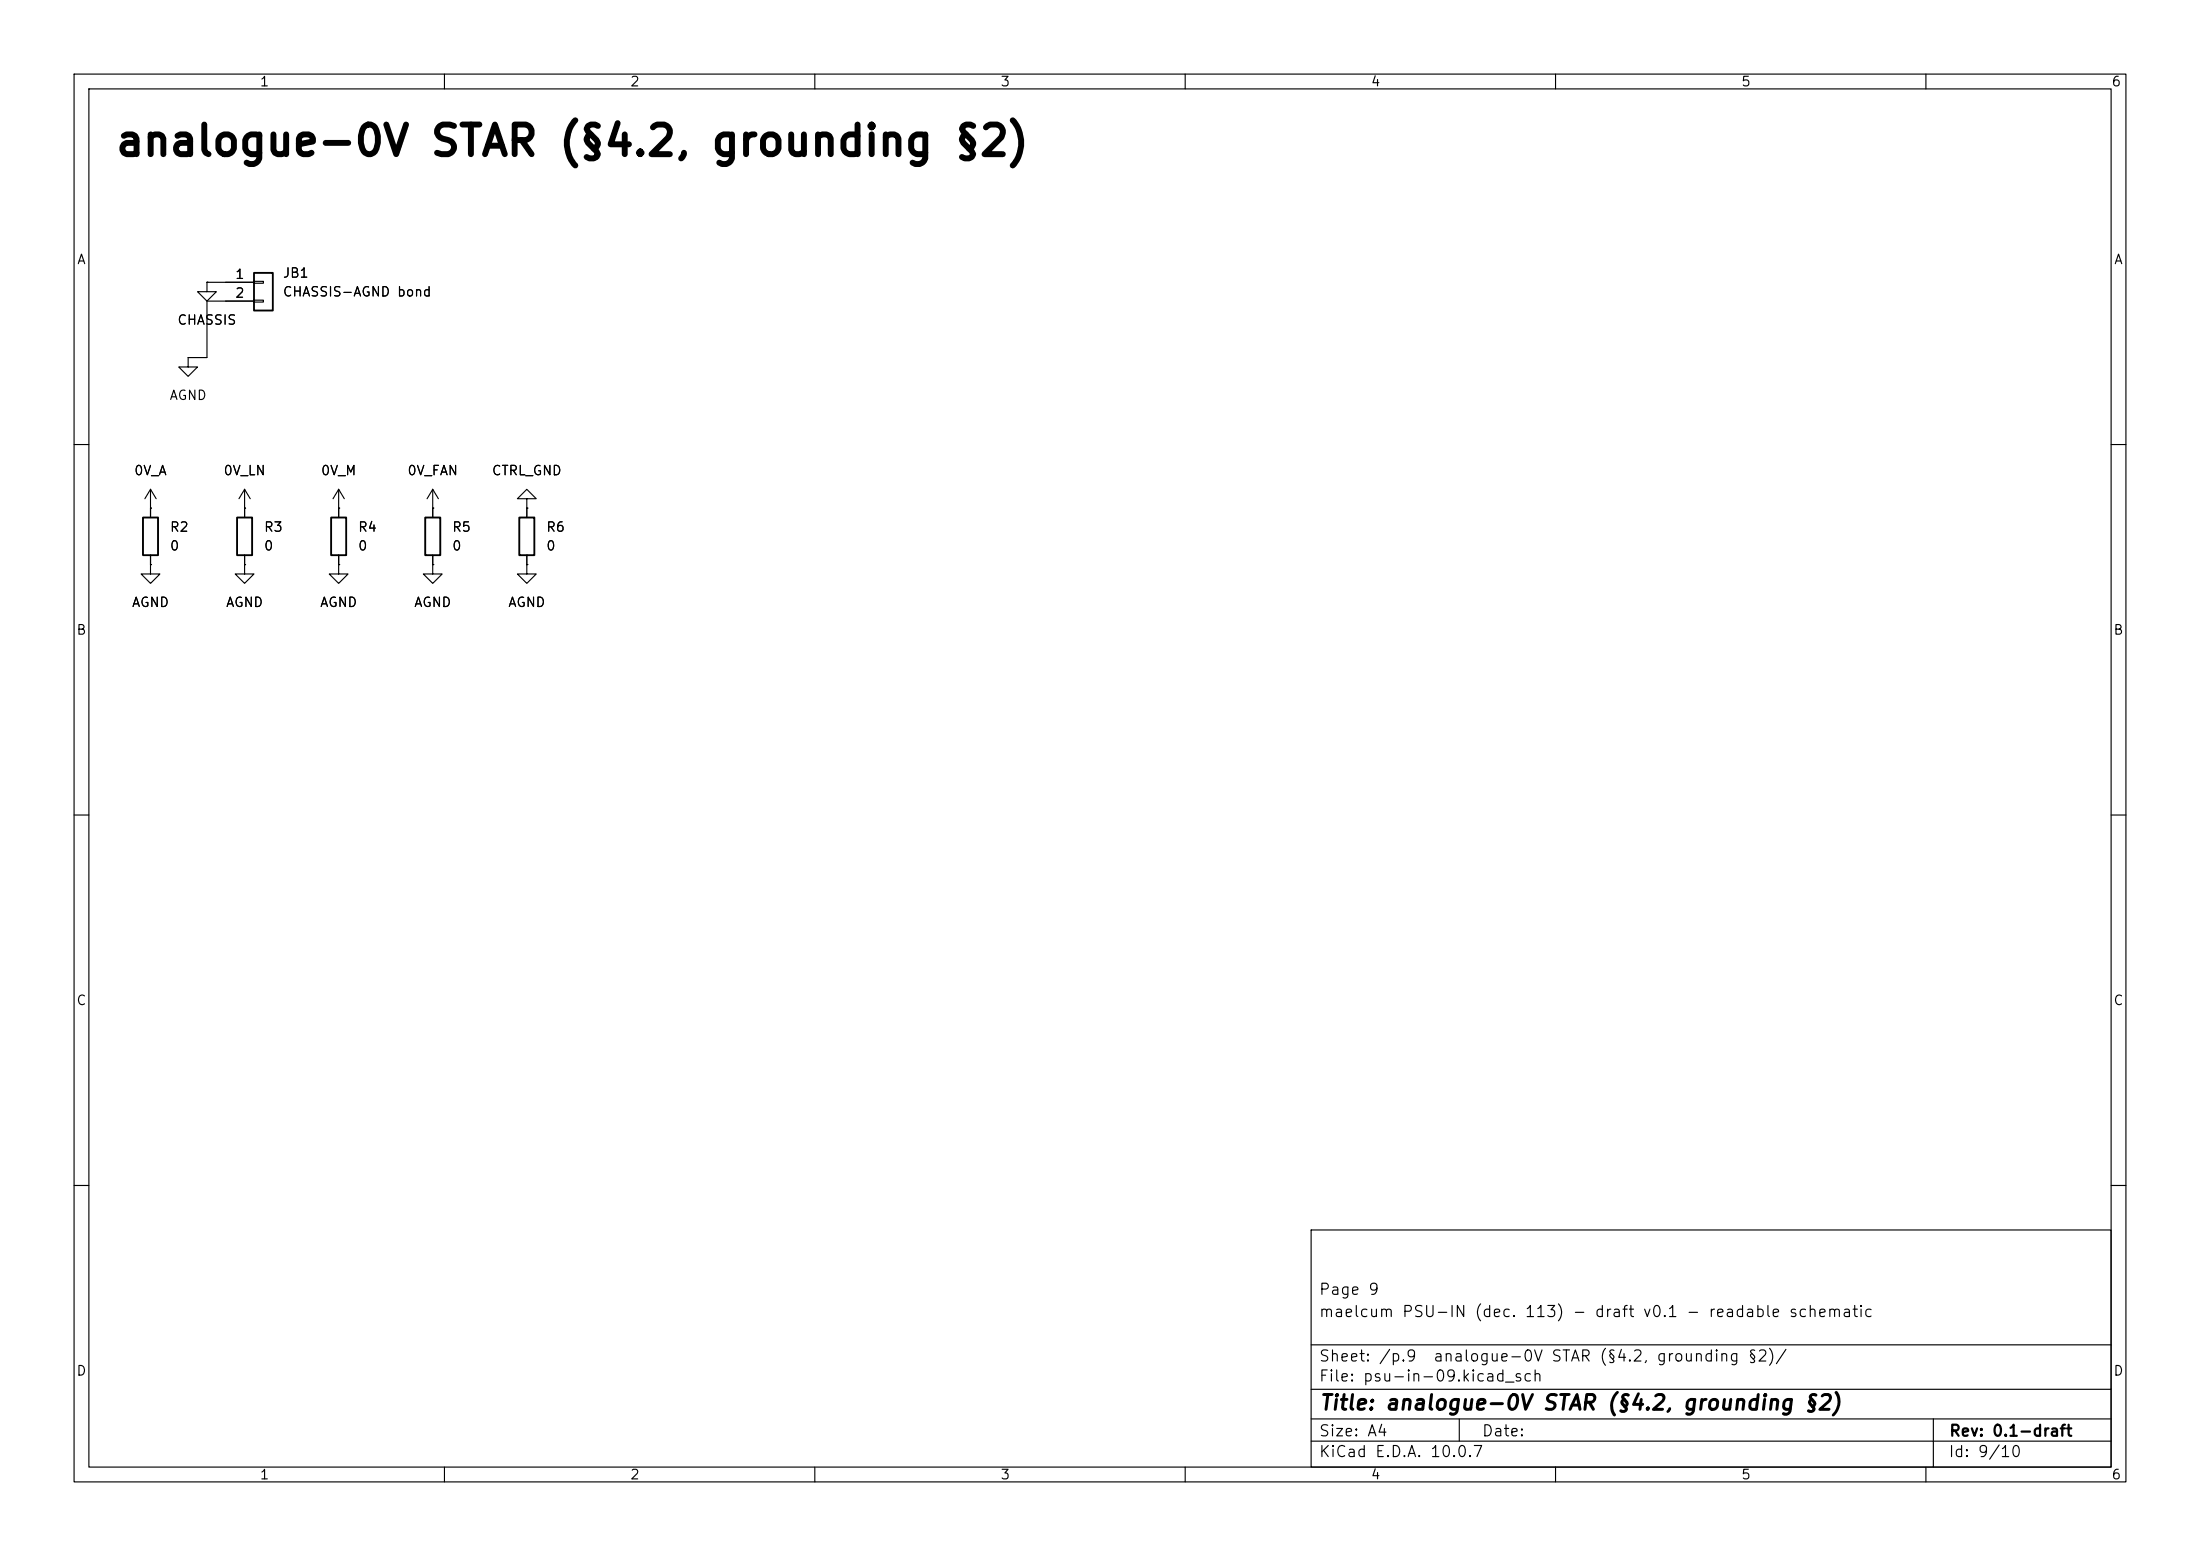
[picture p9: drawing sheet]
(kicad_sch
 (version 20260101)
 (generator "eeschema")
 (generator_version "10.0")
 (paper "A4")
 (title_block
  (title "analogue-0V STAR (§4.2, grounding §2)")
  (rev "0.1-draft")
  (comment 1 "maelcum PSU-IN (dec. 113) - draft v0.1 - readable schematic")
  (comment 2 "Page 9"))
 (lib_symbols
  (symbol
   "Connector_Generic:Conn_01x02"
   (pin_names
    (offset 1.016) (hide yes)) (exclude_from_sim no) (in_bom yes) (on_board yes)
   (in_pos_files yes)
   (duplicate_pin_numbers_are_jumpers no)
   (property
    "Reference"
    "J" (at 0 2.54 0) (show_name no) (do_not_autoplace no) (effects (font (size 1.27 1.27))))
   (property
    "Value"
    "Conn_01x02" (at 0 -5.08 0) (show_name no) (do_not_autoplace no) (effects (font (size 1.27 1.27))))
   (property
    "Footprint"
    "" (at 0 0 0) (show_name no) (do_not_autoplace no) (hide yes) (effects (font (size 1.27 1.27))))
   (property
    "Datasheet"
    "" (at 0 0 0) (show_name no) (do_not_autoplace no) (hide yes) (effects (font (size 1.27 1.27))))
   (property
    "Description"
    "Generic connector, single row, 01x02, script generated (kicad-library-utils/schlib/autogen/connector/)" (at 0 0 0) (show_name no) (do_not_autoplace no) (hide yes) (effects (font (size 1.27 1.27))))
   (property
    "ki_keywords"
    "connector" (at 0 0 0) (show_name no) (do_not_autoplace no) (hide yes) (effects (font (size 1.27 1.27))))
   (property
    "ki_fp_filters"
    "Connector*:*_1x??_*" (at 0 0 0) (show_name no) (do_not_autoplace no) (hide yes) (effects (font (size 1.27 1.27))))
   (symbol
    "Conn_01x02_1_1"
    (rectangle (start -1.27 1.27) (end 1.27 -3.81) (stroke (width 0.254) (type default)) (fill (type background)))
    (rectangle (start -1.27 0.127) (end 0 -0.127) (stroke (width 0.1524) (type default)) (fill (type none)))
    (rectangle (start -1.27 -2.413) (end 0 -2.667) (stroke (width 0.1524) (type default)) (fill (type none)))
    (pin
    passive
    line (at -5.08 0 0) (length 3.81) (name
    "Pin_1" (effects (font (size 1.27 1.27)))) (number
    "1" (effects (font (size 1.27 1.27)))))
    (pin
    passive
    line (at -5.08 -2.54 0) (length 3.81) (name
    "Pin_2" (effects (font (size 1.27 1.27)))) (number
    "2" (effects (font (size 1.27 1.27))))))
   (embedded_fonts no))
  (symbol
   "power:GND"
   (power global)
   (pin_numbers (hide yes))
   (pin_names
    (offset 0) (hide yes)) (exclude_from_sim no) (in_bom yes) (on_board yes)
   (in_pos_files yes)
   (duplicate_pin_numbers_are_jumpers no)
   (property
    "Reference"
    "#PWR" (at 0 -6.35 0) (show_name no) (do_not_autoplace no) (hide yes) (effects (font (size 1.27 1.27))))
   (property
    "Value"
    "GND" (at 0 -3.81 0) (show_name no) (do_not_autoplace no) (effects (font (size 1.27 1.27))))
   (property
    "Footprint"
    "" (at 0 0 0) (show_name no) (do_not_autoplace no) (hide yes) (effects (font (size 1.27 1.27))))
   (property
    "Datasheet"
    "" (at 0 0 0) (show_name no) (do_not_autoplace no) (hide yes) (effects (font (size 1.27 1.27))))
   (property
    "Description"
    "Power symbol creates a global label with name \"GND\" , ground" (at 0 0 0) (show_name no) (do_not_autoplace no) (hide yes) (effects (font (size 1.27 1.27))))
   (property
    "ki_keywords"
    "global power" (at 0 0 0) (show_name no) (do_not_autoplace no) (hide yes) (effects (font (size 1.27 1.27))))
   (symbol
    "GND_0_1"
    (polyline (pts (xy 0 0) (xy 0 -1.27) (xy 1.27 -1.27) (xy 0 -2.54) (xy -1.27 -1.27) (xy 0 -1.27)) (stroke (width 0) (type default)) (fill (type none))))
   (symbol
    "GND_1_1"
    (pin
    power_in
    line (at 0 0 270) (length 0) (name
    "" (effects (font (size 1.27 1.27)))) (number
    "1" (effects (font (size 1.27 1.27))))))
   (embedded_fonts no))
  (symbol
   "Device:R"
   (pin_numbers (hide yes))
   (pin_names
    (offset 0)) (exclude_from_sim no) (in_bom yes) (on_board yes)
   (in_pos_files yes)
   (duplicate_pin_numbers_are_jumpers no)
   (property
    "Reference"
    "R" (at 2.032 0 90) (show_name no) (do_not_autoplace no) (effects (font (size 1.27 1.27))))
   (property
    "Value"
    "R" (at 0 0 90) (show_name no) (do_not_autoplace no) (effects (font (size 1.27 1.27))))
   (property
    "Footprint"
    "" (at -1.778 0 90) (show_name no) (do_not_autoplace no) (hide yes) (effects (font (size 1.27 1.27))))
   (property
    "Datasheet"
    "" (at 0 0 0) (show_name no) (do_not_autoplace no) (hide yes) (effects (font (size 1.27 1.27))))
   (property
    "Description"
    "Resistor" (at 0 0 0) (show_name no) (do_not_autoplace no) (hide yes) (effects (font (size 1.27 1.27))))
   (property
    "ki_keywords"
    "R res resistor" (at 0 0 0) (show_name no) (do_not_autoplace no) (hide yes) (effects (font (size 1.27 1.27))))
   (property
    "ki_fp_filters"
    "R_*" (at 0 0 0) (show_name no) (do_not_autoplace no) (hide yes) (effects (font (size 1.27 1.27))))
   (symbol
    "R_0_1"
    (rectangle (start -1.016 -2.54) (end 1.016 2.54) (stroke (width 0.254) (type default)) (fill (type none))))
   (symbol
    "R_1_1"
    (pin
    passive
    line (at 0 3.81 270) (length 1.27) (name
    "" (effects (font (size 1.27 1.27)))) (number
    "1" (effects (font (size 1.27 1.27)))))
    (pin
    passive
    line (at 0 -3.81 90) (length 1.27) (name
    "" (effects (font (size 1.27 1.27)))) (number
    "2" (effects (font (size 1.27 1.27))))))
   (embedded_fonts no))
  (symbol
   "power:+15V"
   (power global)
   (pin_numbers (hide yes))
   (pin_names
    (offset 0) (hide yes)) (exclude_from_sim no) (in_bom yes) (on_board yes)
   (in_pos_files yes)
   (duplicate_pin_numbers_are_jumpers no)
   (property
    "Reference"
    "#PWR" (at 0 -3.81 0) (show_name no) (do_not_autoplace no) (hide yes) (effects (font (size 1.27 1.27))))
   (property
    "Value"
    "+15V" (at 0 3.556 0) (show_name no) (do_not_autoplace no) (effects (font (size 1.27 1.27))))
   (property
    "Footprint"
    "" (at 0 0 0) (show_name no) (do_not_autoplace no) (hide yes) (effects (font (size 1.27 1.27))))
   (property
    "Datasheet"
    "" (at 0 0 0) (show_name no) (do_not_autoplace no) (hide yes) (effects (font (size 1.27 1.27))))
   (property
    "Description"
    "Power symbol creates a global label with name \"+15V\"" (at 0 0 0) (show_name no) (do_not_autoplace no) (hide yes) (effects (font (size 1.27 1.27))))
   (property
    "ki_keywords"
    "global power" (at 0 0 0) (show_name no) (do_not_autoplace no) (hide yes) (effects (font (size 1.27 1.27))))
   (symbol
    "+15V_0_1"
    (polyline (pts (xy -0.762 1.27) (xy 0 2.54)) (stroke (width 0) (type default)) (fill (type none)))
    (polyline (pts (xy 0 2.54) (xy 0.762 1.27)) (stroke (width 0) (type default)) (fill (type none)))
    (polyline (pts (xy 0 0) (xy 0 2.54)) (stroke (width 0) (type default)) (fill (type none))))
   (symbol
    "+15V_1_1"
    (pin
    power_in
    line (at 0 0 90) (length 0) (name
    "" (effects (font (size 1.27 1.27)))) (number
    "1" (effects (font (size 1.27 1.27))))))
   (embedded_fonts no)))
 (text
  "analogue-0V STAR (§4.2, grounding §2)"
  (exclude_from_sim no)
  (at 15.24 21.59 0)
  (effects (font (size 4 4)
    (bold yes)) (justify left bottom)))
 (symbol
  (lib_id "Connector_Generic:Conn_01x02")
  (at 35.56 38.1 0)
  (unit 1)
  (body_style 1)
  (exclude_from_sim no)
  (in_bom yes)
  (on_board yes)
  (dnp no)
  (property
   "Reference"
   "JB1" (at 38.1 36.83 0) (effects (font (size 1.27 1.27)) (justify left)))
  (property
   "Value"
   "CHASSIS-AGND bond" (at 38.1 39.37 0) (effects (font (size 1.27 1.27)) (justify left)))
  (property
   "Footprint"
   "Connector_PinHeader_2.54mm:PinHeader_1x02_P2.54mm_Vertical" (at 35.56 38.1 0) (effects (font (size 1.27 1.27)) (justify left) (hide yes)))
  (property
   "Datasheet"
   "" (at 35.56 38.1 0) (effects (font (size 1.27 1.27)) (justify left) (hide yes)))
  (property
   "Nota"
   "UNICO bond CHASSIS-AGND, removibile per la diagnosi del ronzio (grounding §2)" (at 35.56 38.1 0) (effects (font (size 1.27 1.27)) (justify left) (hide yes)))
  (pin
   "1")
  (pin
   "2")
  (instances (project
    "psu-in" (path
    "/3b5909ab-05b5-5a8c-a3c9-766911c8ca9e/210b0e9f-dee3-51f3-97d9-0cadd4388bbf" (reference "JB1") (unit 1)))))
 (wire
  (pts (xy 30.48 38.1) (xy 27.94 38.1))
  (stroke (width 0) (type default)))
 (symbol
  (lib_id "power:GND")
  (at 27.94 38.1 0)
  (unit 1)
  (body_style 1)
  (exclude_from_sim no)
  (in_bom yes)
  (on_board yes)
  (dnp no)
  (property
   "Reference"
   "#PWR001" (at 27.94 38.1 0) (effects (font (size 1.27 1.27)) (justify left) (hide yes)))
  (property
   "Value"
   "CHASSIS" (at 27.94 43.18 0) (effects (font (size 1.27 1.27))))
  (property
   "Footprint"
   "" (at 27.94 38.1 0) (effects (font (size 1.27 1.27)) (justify left) (hide yes)))
  (property
   "Datasheet"
   "" (at 27.94 38.1 0) (effects (font (size 1.27 1.27)) (justify left) (hide yes)))
  (pin
   "1")
  (instances (project
    "psu-in" (path
    "/3b5909ab-05b5-5a8c-a3c9-766911c8ca9e/210b0e9f-dee3-51f3-97d9-0cadd4388bbf" (reference "#PWR001") (unit 1)))))
 (wire
  (pts (xy 30.48 40.64) (xy 27.94 40.64))
  (stroke (width 0) (type default)))
 (wire
  (pts (xy 27.94 40.64) (xy 27.94 48.26))
  (stroke (width 0) (type default)))
 (wire
  (pts (xy 25.4 48.26) (xy 27.94 48.26))
  (stroke (width 0) (type default)))
 (symbol
  (lib_id "power:GND")
  (at 25.4 48.26 0)
  (unit 1)
  (body_style 1)
  (exclude_from_sim no)
  (in_bom yes)
  (on_board yes)
  (dnp no)
  (property
   "Reference"
   "#PWR002" (at 25.4 48.26 0) (effects (font (size 1.27 1.27)) (justify left) (hide yes)))
  (property
   "Value"
   "AGND" (at 25.4 53.34 0) (effects (font (size 1.27 1.27))))
  (property
   "Footprint"
   "" (at 25.4 48.26 0) (effects (font (size 1.27 1.27)) (justify left) (hide yes)))
  (property
   "Datasheet"
   "" (at 25.4 48.26 0) (effects (font (size 1.27 1.27)) (justify left) (hide yes)))
  (pin
   "1")
  (instances (project
    "psu-in" (path
    "/3b5909ab-05b5-5a8c-a3c9-766911c8ca9e/210b0e9f-dee3-51f3-97d9-0cadd4388bbf" (reference "#PWR002") (unit 1)))))
 (symbol
  (lib_id "Device:R")
  (at 20.32 72.39 0)
  (unit 1)
  (body_style 1)
  (exclude_from_sim no)
  (in_bom yes)
  (on_board yes)
  (dnp no)
  (property
   "Reference"
   "R2" (at 22.86 71.12 0) (effects (font (size 1.27 1.27)) (justify left)))
  (property
   "Value"
   "0" (at 22.86 73.66 0) (effects (font (size 1.27 1.27)) (justify left)))
  (property
   "Footprint"
   "Resistor_SMD:R_2512_6332Metric" (at 20.32 72.39 0) (effects (font (size 1.27 1.27)) (justify left) (hide yes)))
  (property
   "Datasheet"
   "" (at 20.32 72.39 0) (effects (font (size 1.27 1.27)) (justify left) (hide yes)))
  (property
   "Nota"
   "NOTA: ponte di stella (0 ohm 2512): un 0 V per conduttore" (at 20.32 72.39 0) (effects (font (size 1.27 1.27)) (justify left) (hide yes)))
  (pin
   "1")
  (pin
   "2")
  (instances (project
    "psu-in" (path
    "/3b5909ab-05b5-5a8c-a3c9-766911c8ca9e/210b0e9f-dee3-51f3-97d9-0cadd4388bbf" (reference "R2") (unit 1)))))
 (symbol
  (lib_id "power:+15V")
  (at 20.32 68.58 0)
  (unit 1)
  (body_style 1)
  (exclude_from_sim no)
  (in_bom yes)
  (on_board yes)
  (dnp no)
  (property
   "Reference"
   "#PWR003" (at 20.32 68.58 0) (effects (font (size 1.27 1.27)) (justify left) (hide yes)))
  (property
   "Value"
   "0V_A" (at 20.32 63.5 0) (effects (font (size 1.27 1.27))))
  (property
   "Footprint"
   "" (at 20.32 68.58 0) (effects (font (size 1.27 1.27)) (justify left) (hide yes)))
  (property
   "Datasheet"
   "" (at 20.32 68.58 0) (effects (font (size 1.27 1.27)) (justify left) (hide yes)))
  (pin
   "1")
  (instances (project
    "psu-in" (path
    "/3b5909ab-05b5-5a8c-a3c9-766911c8ca9e/210b0e9f-dee3-51f3-97d9-0cadd4388bbf" (reference "#PWR003") (unit 1)))))
 (symbol
  (lib_id "power:GND")
  (at 20.32 76.2 0)
  (unit 1)
  (body_style 1)
  (exclude_from_sim no)
  (in_bom yes)
  (on_board yes)
  (dnp no)
  (property
   "Reference"
   "#PWR004" (at 20.32 76.2 0) (effects (font (size 1.27 1.27)) (justify left) (hide yes)))
  (property
   "Value"
   "AGND" (at 20.32 81.28 0) (effects (font (size 1.27 1.27))))
  (property
   "Footprint"
   "" (at 20.32 76.2 0) (effects (font (size 1.27 1.27)) (justify left) (hide yes)))
  (property
   "Datasheet"
   "" (at 20.32 76.2 0) (effects (font (size 1.27 1.27)) (justify left) (hide yes)))
  (pin
   "1")
  (instances (project
    "psu-in" (path
    "/3b5909ab-05b5-5a8c-a3c9-766911c8ca9e/210b0e9f-dee3-51f3-97d9-0cadd4388bbf" (reference "#PWR004") (unit 1)))))
 (symbol
  (lib_id "Device:R")
  (at 33.02 72.39 0)
  (unit 1)
  (body_style 1)
  (exclude_from_sim no)
  (in_bom yes)
  (on_board yes)
  (dnp no)
  (property
   "Reference"
   "R3" (at 35.56 71.12 0) (effects (font (size 1.27 1.27)) (justify left)))
  (property
   "Value"
   "0" (at 35.56 73.66 0) (effects (font (size 1.27 1.27)) (justify left)))
  (property
   "Footprint"
   "Resistor_SMD:R_2512_6332Metric" (at 33.02 72.39 0) (effects (font (size 1.27 1.27)) (justify left) (hide yes)))
  (property
   "Datasheet"
   "" (at 33.02 72.39 0) (effects (font (size 1.27 1.27)) (justify left) (hide yes)))
  (property
   "Nota"
   "NOTA: ponte di stella (0 ohm 2512): un 0 V per conduttore" (at 33.02 72.39 0) (effects (font (size 1.27 1.27)) (justify left) (hide yes)))
  (pin
   "1")
  (pin
   "2")
  (instances (project
    "psu-in" (path
    "/3b5909ab-05b5-5a8c-a3c9-766911c8ca9e/210b0e9f-dee3-51f3-97d9-0cadd4388bbf" (reference "R3") (unit 1)))))
 (symbol
  (lib_id "power:+15V")
  (at 33.02 68.58 0)
  (unit 1)
  (body_style 1)
  (exclude_from_sim no)
  (in_bom yes)
  (on_board yes)
  (dnp no)
  (property
   "Reference"
   "#PWR005" (at 33.02 68.58 0) (effects (font (size 1.27 1.27)) (justify left) (hide yes)))
  (property
   "Value"
   "0V_LN" (at 33.02 63.5 0) (effects (font (size 1.27 1.27))))
  (property
   "Footprint"
   "" (at 33.02 68.58 0) (effects (font (size 1.27 1.27)) (justify left) (hide yes)))
  (property
   "Datasheet"
   "" (at 33.02 68.58 0) (effects (font (size 1.27 1.27)) (justify left) (hide yes)))
  (pin
   "1")
  (instances (project
    "psu-in" (path
    "/3b5909ab-05b5-5a8c-a3c9-766911c8ca9e/210b0e9f-dee3-51f3-97d9-0cadd4388bbf" (reference "#PWR005") (unit 1)))))
 (symbol
  (lib_id "power:GND")
  (at 33.02 76.2 0)
  (unit 1)
  (body_style 1)
  (exclude_from_sim no)
  (in_bom yes)
  (on_board yes)
  (dnp no)
  (property
   "Reference"
   "#PWR006" (at 33.02 76.2 0) (effects (font (size 1.27 1.27)) (justify left) (hide yes)))
  (property
   "Value"
   "AGND" (at 33.02 81.28 0) (effects (font (size 1.27 1.27))))
  (property
   "Footprint"
   "" (at 33.02 76.2 0) (effects (font (size 1.27 1.27)) (justify left) (hide yes)))
  (property
   "Datasheet"
   "" (at 33.02 76.2 0) (effects (font (size 1.27 1.27)) (justify left) (hide yes)))
  (pin
   "1")
  (instances (project
    "psu-in" (path
    "/3b5909ab-05b5-5a8c-a3c9-766911c8ca9e/210b0e9f-dee3-51f3-97d9-0cadd4388bbf" (reference "#PWR006") (unit 1)))))
 (symbol
  (lib_id "Device:R")
  (at 45.72 72.39 0)
  (unit 1)
  (body_style 1)
  (exclude_from_sim no)
  (in_bom yes)
  (on_board yes)
  (dnp no)
  (property
   "Reference"
   "R4" (at 48.26 71.12 0) (effects (font (size 1.27 1.27)) (justify left)))
  (property
   "Value"
   "0" (at 48.26 73.66 0) (effects (font (size 1.27 1.27)) (justify left)))
  (property
   "Footprint"
   "Resistor_SMD:R_2512_6332Metric" (at 45.72 72.39 0) (effects (font (size 1.27 1.27)) (justify left) (hide yes)))
  (property
   "Datasheet"
   "" (at 45.72 72.39 0) (effects (font (size 1.27 1.27)) (justify left) (hide yes)))
  (property
   "Nota"
   "NOTA: ponte di stella (0 ohm 2512): un 0 V per conduttore" (at 45.72 72.39 0) (effects (font (size 1.27 1.27)) (justify left) (hide yes)))
  (pin
   "1")
  (pin
   "2")
  (instances (project
    "psu-in" (path
    "/3b5909ab-05b5-5a8c-a3c9-766911c8ca9e/210b0e9f-dee3-51f3-97d9-0cadd4388bbf" (reference "R4") (unit 1)))))
 (symbol
  (lib_id "power:+15V")
  (at 45.72 68.58 0)
  (unit 1)
  (body_style 1)
  (exclude_from_sim no)
  (in_bom yes)
  (on_board yes)
  (dnp no)
  (property
   "Reference"
   "#PWR007" (at 45.72 68.58 0) (effects (font (size 1.27 1.27)) (justify left) (hide yes)))
  (property
   "Value"
   "0V_M" (at 45.72 63.5 0) (effects (font (size 1.27 1.27))))
  (property
   "Footprint"
   "" (at 45.72 68.58 0) (effects (font (size 1.27 1.27)) (justify left) (hide yes)))
  (property
   "Datasheet"
   "" (at 45.72 68.58 0) (effects (font (size 1.27 1.27)) (justify left) (hide yes)))
  (pin
   "1")
  (instances (project
    "psu-in" (path
    "/3b5909ab-05b5-5a8c-a3c9-766911c8ca9e/210b0e9f-dee3-51f3-97d9-0cadd4388bbf" (reference "#PWR007") (unit 1)))))
 (symbol
  (lib_id "power:GND")
  (at 45.72 76.2 0)
  (unit 1)
  (body_style 1)
  (exclude_from_sim no)
  (in_bom yes)
  (on_board yes)
  (dnp no)
  (property
   "Reference"
   "#PWR008" (at 45.72 76.2 0) (effects (font (size 1.27 1.27)) (justify left) (hide yes)))
  (property
   "Value"
   "AGND" (at 45.72 81.28 0) (effects (font (size 1.27 1.27))))
  (property
   "Footprint"
   "" (at 45.72 76.2 0) (effects (font (size 1.27 1.27)) (justify left) (hide yes)))
  (property
   "Datasheet"
   "" (at 45.72 76.2 0) (effects (font (size 1.27 1.27)) (justify left) (hide yes)))
  (pin
   "1")
  (instances (project
    "psu-in" (path
    "/3b5909ab-05b5-5a8c-a3c9-766911c8ca9e/210b0e9f-dee3-51f3-97d9-0cadd4388bbf" (reference "#PWR008") (unit 1)))))
 (symbol
  (lib_id "Device:R")
  (at 58.42 72.39 0)
  (unit 1)
  (body_style 1)
  (exclude_from_sim no)
  (in_bom yes)
  (on_board yes)
  (dnp no)
  (property
   "Reference"
   "R5" (at 60.96 71.12 0) (effects (font (size 1.27 1.27)) (justify left)))
  (property
   "Value"
   "0" (at 60.96 73.66 0) (effects (font (size 1.27 1.27)) (justify left)))
  (property
   "Footprint"
   "Resistor_SMD:R_2512_6332Metric" (at 58.42 72.39 0) (effects (font (size 1.27 1.27)) (justify left) (hide yes)))
  (property
   "Datasheet"
   "" (at 58.42 72.39 0) (effects (font (size 1.27 1.27)) (justify left) (hide yes)))
  (property
   "Nota"
   "NOTA: ponte di stella (0 ohm 2512): un 0 V per conduttore" (at 58.42 72.39 0) (effects (font (size 1.27 1.27)) (justify left) (hide yes)))
  (pin
   "1")
  (pin
   "2")
  (instances (project
    "psu-in" (path
    "/3b5909ab-05b5-5a8c-a3c9-766911c8ca9e/210b0e9f-dee3-51f3-97d9-0cadd4388bbf" (reference "R5") (unit 1)))))
 (symbol
  (lib_id "power:+15V")
  (at 58.42 68.58 0)
  (unit 1)
  (body_style 1)
  (exclude_from_sim no)
  (in_bom yes)
  (on_board yes)
  (dnp no)
  (property
   "Reference"
   "#PWR009" (at 58.42 68.58 0) (effects (font (size 1.27 1.27)) (justify left) (hide yes)))
  (property
   "Value"
   "0V_FAN" (at 58.42 63.5 0) (effects (font (size 1.27 1.27))))
  (property
   "Footprint"
   "" (at 58.42 68.58 0) (effects (font (size 1.27 1.27)) (justify left) (hide yes)))
  (property
   "Datasheet"
   "" (at 58.42 68.58 0) (effects (font (size 1.27 1.27)) (justify left) (hide yes)))
  (pin
   "1")
  (instances (project
    "psu-in" (path
    "/3b5909ab-05b5-5a8c-a3c9-766911c8ca9e/210b0e9f-dee3-51f3-97d9-0cadd4388bbf" (reference "#PWR009") (unit 1)))))
 (symbol
  (lib_id "power:GND")
  (at 58.42 76.2 0)
  (unit 1)
  (body_style 1)
  (exclude_from_sim no)
  (in_bom yes)
  (on_board yes)
  (dnp no)
  (property
   "Reference"
   "#PWR010" (at 58.42 76.2 0) (effects (font (size 1.27 1.27)) (justify left) (hide yes)))
  (property
   "Value"
   "AGND" (at 58.42 81.28 0) (effects (font (size 1.27 1.27))))
  (property
   "Footprint"
   "" (at 58.42 76.2 0) (effects (font (size 1.27 1.27)) (justify left) (hide yes)))
  (property
   "Datasheet"
   "" (at 58.42 76.2 0) (effects (font (size 1.27 1.27)) (justify left) (hide yes)))
  (pin
   "1")
  (instances (project
    "psu-in" (path
    "/3b5909ab-05b5-5a8c-a3c9-766911c8ca9e/210b0e9f-dee3-51f3-97d9-0cadd4388bbf" (reference "#PWR010") (unit 1)))))
 (symbol
  (lib_id "Device:R")
  (at 71.12 72.39 0)
  (unit 1)
  (body_style 1)
  (exclude_from_sim no)
  (in_bom yes)
  (on_board yes)
  (dnp no)
  (property
   "Reference"
   "R6" (at 73.66 71.12 0) (effects (font (size 1.27 1.27)) (justify left)))
  (property
   "Value"
   "0" (at 73.66 73.66 0) (effects (font (size 1.27 1.27)) (justify left)))
  (property
   "Footprint"
   "Resistor_SMD:R_2512_6332Metric" (at 71.12 72.39 0) (effects (font (size 1.27 1.27)) (justify left) (hide yes)))
  (property
   "Datasheet"
   "" (at 71.12 72.39 0) (effects (font (size 1.27 1.27)) (justify left) (hide yes)))
  (property
   "Nota"
   "UNICO bond AGND-CTRL_GND (grounding §2)" (at 71.12 72.39 0) (effects (font (size 1.27 1.27)) (justify left) (hide yes)))
  (pin
   "1")
  (pin
   "2")
  (instances (project
    "psu-in" (path
    "/3b5909ab-05b5-5a8c-a3c9-766911c8ca9e/210b0e9f-dee3-51f3-97d9-0cadd4388bbf" (reference "R6") (unit 1)))))
 (symbol
  (lib_id "power:GND")
  (at 71.12 68.58 180)
  (unit 1)
  (body_style 1)
  (exclude_from_sim no)
  (in_bom yes)
  (on_board yes)
  (dnp no)
  (property
   "Reference"
   "#PWR011" (at 71.12 68.58 0) (effects (font (size 1.27 1.27)) (justify left) (hide yes)))
  (property
   "Value"
   "CTRL_GND" (at 71.12 63.5 0) (effects (font (size 1.27 1.27))))
  (property
   "Footprint"
   "" (at 71.12 68.58 0) (effects (font (size 1.27 1.27)) (justify left) (hide yes)))
  (property
   "Datasheet"
   "" (at 71.12 68.58 0) (effects (font (size 1.27 1.27)) (justify left) (hide yes)))
  (pin
   "1")
  (instances (project
    "psu-in" (path
    "/3b5909ab-05b5-5a8c-a3c9-766911c8ca9e/210b0e9f-dee3-51f3-97d9-0cadd4388bbf" (reference "#PWR011") (unit 1)))))
 (symbol
  (lib_id "power:GND")
  (at 71.12 76.2 0)
  (unit 1)
  (body_style 1)
  (exclude_from_sim no)
  (in_bom yes)
  (on_board yes)
  (dnp no)
  (property
   "Reference"
   "#PWR012" (at 71.12 76.2 0) (effects (font (size 1.27 1.27)) (justify left) (hide yes)))
  (property
   "Value"
   "AGND" (at 71.12 81.28 0) (effects (font (size 1.27 1.27))))
  (property
   "Footprint"
   "" (at 71.12 76.2 0) (effects (font (size 1.27 1.27)) (justify left) (hide yes)))
  (property
   "Datasheet"
   "" (at 71.12 76.2 0) (effects (font (size 1.27 1.27)) (justify left) (hide yes)))
  (pin
   "1")
  (instances (project
    "psu-in" (path
    "/3b5909ab-05b5-5a8c-a3c9-766911c8ca9e/210b0e9f-dee3-51f3-97d9-0cadd4388bbf" (reference "#PWR012") (unit 1))))))
